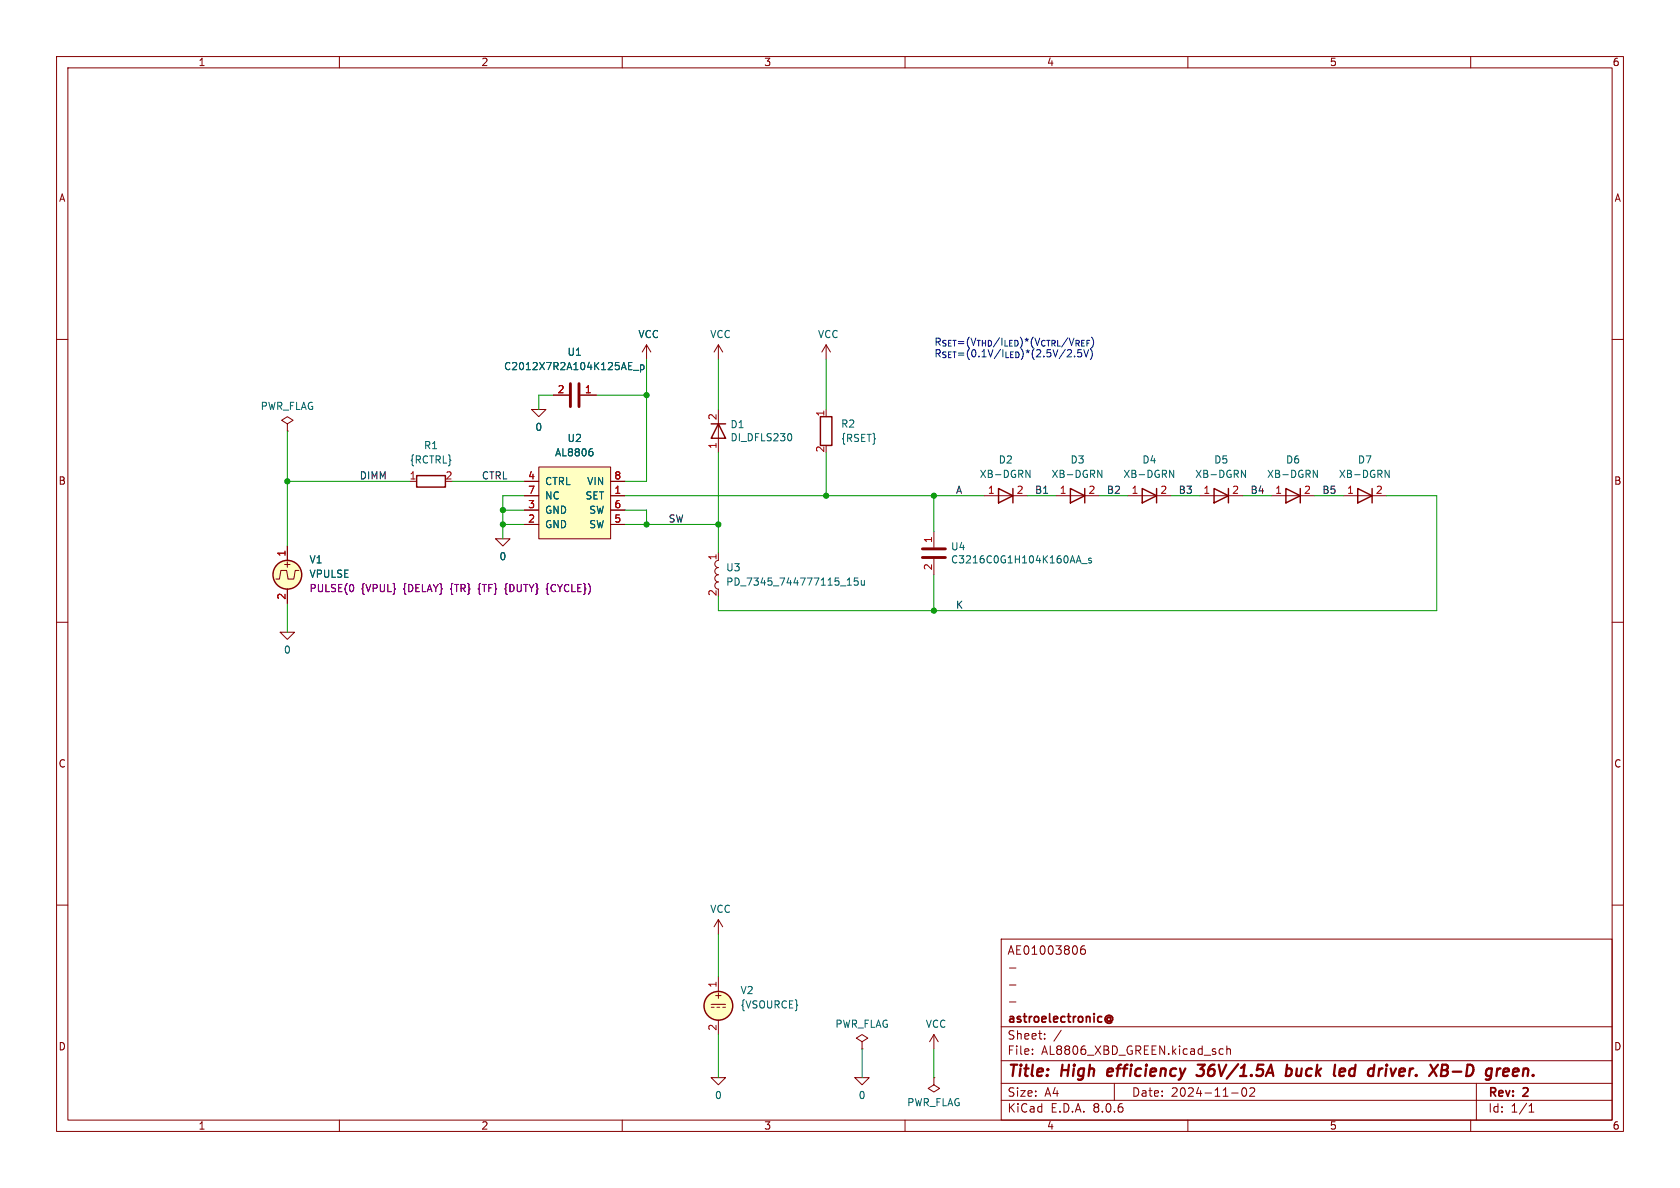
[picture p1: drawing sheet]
(kicad_sch
 (version 20231120)
 (generator "eeschema")
 (generator_version "8.0")
 (paper "A4")
 (title_block
  (title "High efficiency 36V/1.5A buck led driver. XB-D green.")
  (date "2024-11-02")
  (rev "2")
  (company "astroelectronic@")
  (comment 1 "-")
  (comment 2 "-")
  (comment 3 "-")
  (comment 4 "AE01003806"))
 (lib_symbols
  (symbol "AL8806:0"
   (power)
   (pin_names
    (offset 0)) (exclude_from_sim no) (in_bom yes) (on_board yes)
   (property "Reference" "#GND" (at 0 -2.54 0) (effects (font (size 1.27 1.27)) (hide yes)))
   (property "Value" "0" (at 0 -1.778 0) (effects (font (size 1.27 1.27))))
   (property "Footprint" "" (at 0 0 0) (effects (font (size 1.27 1.27)) (hide yes)))
   (property "Datasheet" "~" (at 0 0 0) (effects (font (size 1.27 1.27)) (hide yes)))
   (property "Description" "0V reference potential for simulation" (at 0 0 0) (effects (font (size 1.27 1.27)) (hide yes)))
   (symbol "0_0_1"
    (polyline (pts (xy -1.27 0) (xy 0 -1.27) (xy 1.27 0) (xy -1.27 0)) (stroke (width 0) (type default)) (fill (type none))))
   (symbol "0_1_1"
    (pin power_in line (at 0 0 0) (length 0) hide (name "0" (effects (font (size 1.016 1.016)))) (number "1" (effects (font (size 1.016 1.016)))))))
  (symbol "AL8806:AL8806"
   (pin_names
    (offset 1.016)) (exclude_from_sim no) (in_bom yes) (on_board yes)
   (property "Reference" "U" (at -6.35 -8.89 0) (effects (font (size 1.27 1.27)) (justify left bottom)))
   (property "Value" "AL8806" (at -6.35 -11.43 0) (effects (font (size 1.27 1.27)) (justify left bottom)))
   (property "Footprint" "" (at -6.35 -19.05 0) (effects (font (size 1.27 1.27)) (justify left bottom)))
   (property "Datasheet" "http://www.diodes.com/catalog/Medium_Voltage_DC-DC_LED_Drivers_69/AL8806_8425" (at 0 0 0) (effects (font (size 1.27 1.27)) (hide yes)))
   (property "Description" "High efficiency 36V 1.5A buck led driver" (at 0 0 0) (effects (font (size 1.27 1.27)) (hide yes)))
   (symbol "AL8806_0_1"
    (rectangle (start -6.35 6.35) (end 6.35 -6.35) (stroke (width 0) (type default)) (fill (type background))))
   (symbol "AL8806_1_1"
    (pin passive line (at 8.89 1.27 180) (length 2.54) (name "SET" (effects (font (size 1.27 1.27)))) (number "1" (effects (font (size 1.27 1.27)))))
    (pin passive line (at -8.89 -3.81 0) (length 2.54) (name "GND" (effects (font (size 1.27 1.27)))) (number "2" (effects (font (size 1.27 1.27)))))
    (pin passive line (at -8.89 -1.27 0) (length 2.54) (name "GND" (effects (font (size 1.27 1.27)))) (number "3" (effects (font (size 1.27 1.27)))))
    (pin passive line (at -8.89 3.81 0) (length 2.54) (name "CTRL" (effects (font (size 1.27 1.27)))) (number "4" (effects (font (size 1.27 1.27)))))
    (pin passive line (at 8.89 -3.81 180) (length 2.54) (name "SW" (effects (font (size 1.27 1.27)))) (number "5" (effects (font (size 1.27 1.27)))))
    (pin passive line (at 8.89 -1.27 180) (length 2.54) (name "SW" (effects (font (size 1.27 1.27)))) (number "6" (effects (font (size 1.27 1.27)))))
    (pin passive line (at -8.89 1.27 0) (length 2.54) (name "NC" (effects (font (size 1.27 1.27)))) (number "7" (effects (font (size 1.27 1.27)))))
    (pin passive line (at 8.89 3.81 180) (length 2.54) (name "VIN" (effects (font (size 1.27 1.27)))) (number "8" (effects (font (size 1.27 1.27)))))))
  (symbol "AL8806:C"
   (pin_names
    (offset 0.254) hide) (exclude_from_sim no) (in_bom yes) (on_board yes)
   (property "Reference" "C" (at 0.635 2.54 0) (effects (font (size 1.27 1.27)) (justify left)))
   (property "Value" "C" (at 0.635 -2.54 0) (effects (font (size 1.27 1.27)) (justify left)))
   (property "Footprint" "" (at 0.9652 -3.81 0) (effects (font (size 1.27 1.27)) (hide yes)))
   (property "Datasheet" "~" (at 0 0 0) (effects (font (size 1.27 1.27)) (hide yes)))
   (property "Description" "Unpolarized capacitor" (at 0 0 0) (effects (font (size 1.27 1.27)) (hide yes)))
   (symbol "C_0_1"
    (polyline (pts (xy -2.032 -0.762) (xy 2.032 -0.762)) (stroke (width 0.508) (type default)) (fill (type none)))
    (polyline (pts (xy -2.032 0.762) (xy 2.032 0.762)) (stroke (width 0.508) (type default)) (fill (type none))))
   (symbol "C_1_1"
    (pin passive line (at 0 3.81 270) (length 2.794) (name "~" (effects (font (size 1.27 1.27)))) (number "1" (effects (font (size 1.27 1.27)))))
    (pin passive line (at 0 -3.81 90) (length 2.794) (name "~" (effects (font (size 1.27 1.27)))) (number "2" (effects (font (size 1.27 1.27)))))))
  (symbol "AL8806:DIODE"
   (pin_names
    (offset 1.016) hide) (exclude_from_sim no) (in_bom yes) (on_board yes)
   (property "Reference" "D" (at 0 2.54 0) (effects (font (size 1.27 1.27))))
   (property "Value" "${SIM.PARAMS}" (at 0 -2.54 0) (effects (font (size 1.27 1.27))))
   (property "Footprint" "" (at 0 0 0) (effects (font (size 1.27 1.27)) (hide yes)))
   (property "Datasheet" "~" (at 0 0 0) (effects (font (size 1.27 1.27)) (hide yes)))
   (property "Description" "Diode, anode on pin 1, for simulation only!" (at 0 0 0) (effects (font (size 1.27 1.27)) (hide yes)))
   (property "Sim.Pins" "1=1 2=2" (at 0 0 0) (effects (font (size 1.27 1.27)) (hide yes)))
   (property "Sim.Device" "SPICE" (at 0 0 0) (effects (font (size 1.27 1.27)) (justify left) (hide yes)))
   (property "Sim.Params" "type=\"D\" model=\"DIODE\" lib=\"\"" (at 0 0 0) (effects (font (size 1.27 1.27)) (hide yes)))
   (property "Spice_Netlist_Enabled" "Y" (at 0 0 0) (effects (font (size 1.27 1.27)) (justify left) (hide yes)))
   (symbol "DIODE_0_1"
    (polyline (pts (xy 1.27 0) (xy -1.27 0)) (stroke (width 0) (type default)) (fill (type none)))
    (polyline (pts (xy 1.27 1.27) (xy 1.27 -1.27)) (stroke (width 0.254) (type default)) (fill (type none)))
    (polyline (pts (xy -1.27 -1.27) (xy -1.27 1.27) (xy 1.27 0) (xy -1.27 -1.27)) (stroke (width 0.254) (type default)) (fill (type none))))
   (symbol "DIODE_1_1"
    (pin passive line (at -3.81 0 0) (length 2.54) (name "A" (effects (font (size 1.27 1.27)))) (number "1" (effects (font (size 1.27 1.27)))))
    (pin passive line (at 3.81 0 180) (length 2.54) (name "K" (effects (font (size 1.27 1.27)))) (number "2" (effects (font (size 1.27 1.27)))))))
  (symbol "AL8806:PWR_FLAG"
   (power)
   (pin_numbers hide)
   (pin_names
    (offset 0) hide) (exclude_from_sim no) (in_bom yes) (on_board yes)
   (property "Reference" "#FLG" (at 0 1.905 0) (effects (font (size 1.27 1.27)) (hide yes)))
   (property "Value" "PWR_FLAG" (at 0 3.81 0) (effects (font (size 1.27 1.27))))
   (property "Footprint" "" (at 0 0 0) (effects (font (size 1.27 1.27)) (hide yes)))
   (property "Datasheet" "~" (at 0 0 0) (effects (font (size 1.27 1.27)) (hide yes)))
   (property "Description" "Special symbol for telling ERC where power comes from" (at 0 0 0) (effects (font (size 1.27 1.27)) (hide yes)))
   (symbol "PWR_FLAG_0_0"
    (pin power_out line (at 0 0 90) (length 0) (name "pwr" (effects (font (size 1.27 1.27)))) (number "1" (effects (font (size 1.27 1.27))))))
   (symbol "PWR_FLAG_0_1"
    (polyline (pts (xy 0 0) (xy 0 1.27) (xy -1.016 1.905) (xy 0 2.54) (xy 1.016 1.905) (xy 0 1.27)) (stroke (width 0) (type default)) (fill (type none)))))
  (symbol "AL8806:VCC"
   (power)
   (pin_names
    (offset 0)) (exclude_from_sim no) (in_bom yes) (on_board yes)
   (property "Reference" "#PWR" (at 0 -3.81 0) (effects (font (size 1.27 1.27)) (hide yes)))
   (property "Value" "VCC" (at 0 3.81 0) (effects (font (size 1.27 1.27))))
   (property "Footprint" "" (at 0 0 0) (effects (font (size 1.27 1.27)) (hide yes)))
   (property "Datasheet" "" (at 0 0 0) (effects (font (size 1.27 1.27)) (hide yes)))
   (property "Description" "Power symbol creates a global label with name \"VCC\"" (at 0 0 0) (effects (font (size 1.27 1.27)) (hide yes)))
   (symbol "VCC_0_1"
    (polyline (pts (xy -0.762 1.27) (xy 0 2.54)) (stroke (width 0) (type default)) (fill (type none)))
    (polyline (pts (xy 0 0) (xy 0 2.54)) (stroke (width 0) (type default)) (fill (type none)))
    (polyline (pts (xy 0 2.54) (xy 0.762 1.27)) (stroke (width 0) (type default)) (fill (type none))))
   (symbol "VCC_1_1"
    (pin power_in line (at 0 0 90) (length 0) hide (name "VCC" (effects (font (size 1.27 1.27)))) (number "1" (effects (font (size 1.27 1.27)))))))
  (symbol "AL8806:VDC"
   (pin_names
    (offset 0.0254) hide) (exclude_from_sim no) (in_bom yes) (on_board yes)
   (property "Reference" "V" (at 2.54 2.54 0) (effects (font (size 1.27 1.27)) (justify left)))
   (property "Value" "1" (at 2.54 0 0) (effects (font (size 1.27 1.27)) (justify left)))
   (property "Footprint" "" (at 0 0 0) (effects (font (size 1.27 1.27)) (hide yes)))
   (property "Datasheet" "~" (at 0 0 0) (effects (font (size 1.27 1.27)) (hide yes)))
   (property "Description" "Voltage source, DC" (at 0 0 0) (effects (font (size 1.27 1.27)) (hide yes)))
   (property "Sim.Pins" "1=+ 2=-" (at 0 0 0) (effects (font (size 1.27 1.27)) (hide yes)))
   (property "Sim.Type" "DC" (at 0 0 0) (effects (font (size 1.27 1.27)) (hide yes)))
   (property "Sim.Device" "V" (at 0 0 0) (effects (font (size 1.27 1.27)) (justify left) (hide yes)))
   (property "Spice_Netlist_Enabled" "Y" (at 0 0 0) (effects (font (size 1.27 1.27)) (justify left) (hide yes)))
   (symbol "VDC_0_0"
    (polyline (pts (xy -1.27 0.254) (xy 1.27 0.254)) (stroke (width 0) (type default)) (fill (type none)))
    (polyline (pts (xy -0.762 -0.254) (xy -1.27 -0.254)) (stroke (width 0) (type default)) (fill (type none)))
    (polyline (pts (xy 0.254 -0.254) (xy -0.254 -0.254)) (stroke (width 0) (type default)) (fill (type none)))
    (polyline (pts (xy 1.27 -0.254) (xy 0.762 -0.254)) (stroke (width 0) (type default)) (fill (type none)))
    (text "+" (at 0 1.905 0) (effects (font (size 1.27 1.27)))))
   (symbol "VDC_0_1"
    (circle (center 0 0) (radius 2.54) (stroke (width 0.254) (type default)) (fill (type background))))
   (symbol "VDC_1_1"
    (pin passive line (at 0 5.08 270) (length 2.54) (name "~" (effects (font (size 1.27 1.27)))) (number "1" (effects (font (size 1.27 1.27)))))
    (pin passive line (at 0 -5.08 90) (length 2.54) (name "~" (effects (font (size 1.27 1.27)))) (number "2" (effects (font (size 1.27 1.27)))))))
  (symbol "AL8806:VPULSE"
   (pin_names
    (offset 0.0254) hide) (exclude_from_sim no) (in_bom yes) (on_board yes)
   (property "Reference" "V" (at 2.54 2.54 0) (effects (font (size 1.27 1.27)) (justify left)))
   (property "Value" "VPULSE" (at 2.54 0 0) (effects (font (size 1.27 1.27)) (justify left)))
   (property "Footprint" "" (at 0 0 0) (effects (font (size 1.27 1.27)) (hide yes)))
   (property "Datasheet" "~" (at 0 0 0) (effects (font (size 1.27 1.27)) (hide yes)))
   (property "Description" "Voltage source, pulse" (at 0 0 0) (effects (font (size 1.27 1.27)) (hide yes)))
   (property "Sim.Pins" "1=+ 2=-" (at 0 0 0) (effects (font (size 1.27 1.27)) (hide yes)))
   (property "Sim.Type" "PULSE" (at 0 0 0) (effects (font (size 1.27 1.27)) (hide yes)))
   (property "Sim.Device" "V" (at 0 0 0) (effects (font (size 1.27 1.27)) (justify left) (hide yes)))
   (property "Sim.Params" "y1=0 y2=1 td=2n tr=2n tf=2n tw=50n per=100n" (at 2.54 -2.54 0) (effects (font (size 1.27 1.27)) (justify left)))
   (property "Spice_Netlist_Enabled" "Y" (at 0 0 0) (effects (font (size 1.27 1.27)) (justify left) (hide yes)))
   (symbol "VPULSE_0_0"
    (polyline (pts (xy -2.032 -0.762) (xy -1.397 -0.762) (xy -1.143 0.762) (xy -0.127 0.762) (xy 0.127 -0.762) (xy 1.143 -0.762) (xy 1.397 0.762) (xy 2.032 0.762)) (stroke (width 0) (type default)) (fill (type none)))
    (text "+" (at 0 1.905 0) (effects (font (size 1.27 1.27)))))
   (symbol "VPULSE_0_1"
    (circle (center 0 0) (radius 2.54) (stroke (width 0.254) (type default)) (fill (type background))))
   (symbol "VPULSE_1_1"
    (pin passive line (at 0 5.08 270) (length 2.54) (name "~" (effects (font (size 1.27 1.27)))) (number "1" (effects (font (size 1.27 1.27)))))
    (pin passive line (at 0 -5.08 90) (length 2.54) (name "~" (effects (font (size 1.27 1.27)))) (number "2" (effects (font (size 1.27 1.27)))))))
  (symbol "C_1"
   (pin_names
    (offset 0.254) hide) (exclude_from_sim no) (in_bom yes) (on_board yes)
   (property "Reference" "C" (at 0.635 2.54 0) (effects (font (size 1.27 1.27)) (justify left)))
   (property "Value" "C_1" (at 0.635 -2.54 0) (effects (font (size 1.27 1.27)) (justify left)))
   (property "Footprint" "" (at 0.9652 -3.81 0) (effects (font (size 1.27 1.27)) (hide yes)))
   (property "Datasheet" "~" (at 0 0 0) (effects (font (size 1.27 1.27)) (hide yes)))
   (property "Description" "Unpolarized capacitor" (at 0 0 0) (effects (font (size 1.27 1.27)) (hide yes)))
   (symbol "C_1_0_1"
    (polyline (pts (xy -2.032 -0.762) (xy 2.032 -0.762)) (stroke (width 0.508) (type default)) (fill (type none)))
    (polyline (pts (xy -2.032 0.762) (xy 2.032 0.762)) (stroke (width 0.508) (type default)) (fill (type none))))
   (symbol "C_1_1_1"
    (pin passive line (at 0 3.81 270) (length 2.794) (name "~" (effects (font (size 1.27 1.27)))) (number "1" (effects (font (size 1.27 1.27)))))
    (pin passive line (at 0 -3.81 90) (length 2.794) (name "~" (effects (font (size 1.27 1.27)))) (number "2" (effects (font (size 1.27 1.27)))))))
  (symbol "DIODE_2_2"
   (pin_names
    (offset 1.016) hide) (exclude_from_sim no) (in_bom yes) (on_board yes)
   (property "Reference" "D" (at 0 2.54 0) (effects (font (size 1.27 1.27))))
   (property "Value" "${SIM.PARAMS}" (at 0 -2.54 0) (effects (font (size 1.27 1.27))))
   (property "Footprint" "" (at 0 0 0) (effects (font (size 1.27 1.27)) (hide yes)))
   (property "Datasheet" "~" (at 0 0 0) (effects (font (size 1.27 1.27)) (hide yes)))
   (property "Description" "Diode, anode on pin 1, for simulation only!" (at 0 0 0) (effects (font (size 1.27 1.27)) (hide yes)))
   (property "Sim.Pins" "1=1 2=2" (at 0 0 0) (effects (font (size 1.27 1.27)) (hide yes)))
   (property "Sim.Device" "SPICE" (at 0 0 0) (effects (font (size 1.27 1.27)) (justify left) (hide yes)))
   (property "Sim.Params" "type=\"D\" model=\"DIODE_2\" lib=\"\"" (at 0 0 0) (effects (font (size 1.27 1.27)) (hide yes)))
   (property "Spice_Netlist_Enabled" "Y" (at 0 0 0) (effects (font (size 1.27 1.27)) (justify left) (hide yes)))
   (symbol "DIODE_2_2_0_1"
    (polyline (pts (xy 1.27 0) (xy -1.27 0)) (stroke (width 0) (type default)) (fill (type none)))
    (polyline (pts (xy 1.27 1.27) (xy 1.27 -1.27)) (stroke (width 0.254) (type default)) (fill (type none)))
    (polyline (pts (xy -1.27 -1.27) (xy -1.27 1.27) (xy 1.27 0) (xy -1.27 -1.27)) (stroke (width 0.254) (type default)) (fill (type none))))
   (symbol "DIODE_2_2_1_1"
    (pin passive line (at -3.81 0 0) (length 2.54) (name "A" (effects (font (size 1.27 1.27)))) (number "1" (effects (font (size 1.27 1.27)))))
    (pin passive line (at 3.81 0 180) (length 2.54) (name "K" (effects (font (size 1.27 1.27)))) (number "2" (effects (font (size 1.27 1.27)))))))
  (symbol "L_1"
   (pin_names
    (offset 1.016) hide) (exclude_from_sim no) (in_bom yes) (on_board yes)
   (property "Reference" "L" (at -1.27 0 90) (effects (font (size 1.27 1.27))))
   (property "Value" "L_1" (at 1.905 0 90) (effects (font (size 1.27 1.27))))
   (property "Footprint" "" (at 0 0 0) (effects (font (size 1.27 1.27)) (hide yes)))
   (property "Datasheet" "~" (at 0 0 0) (effects (font (size 1.27 1.27)) (hide yes)))
   (property "Description" "Inductor" (at 0 0 0) (effects (font (size 1.27 1.27)) (hide yes)))
   (symbol "L_1_0_1"
    (arc (start 0 -2.54) (mid 0.6323 -1.905) (end 0 -1.27) (stroke (width 0) (type default)) (fill (type none)))
    (arc (start 0 -1.27) (mid 0.6323 -0.635) (end 0 0) (stroke (width 0) (type default)) (fill (type none)))
    (arc (start 0 0) (mid 0.6323 0.635) (end 0 1.27) (stroke (width 0) (type default)) (fill (type none)))
    (arc (start 0 1.27) (mid 0.6323 1.905) (end 0 2.54) (stroke (width 0) (type default)) (fill (type none))))
   (symbol "L_1_1_1"
    (pin passive line (at 0 3.81 270) (length 1.27) (name "1" (effects (font (size 1.27 1.27)))) (number "1" (effects (font (size 1.27 1.27)))))
    (pin passive line (at 0 -3.81 90) (length 1.27) (name "2" (effects (font (size 1.27 1.27)))) (number "2" (effects (font (size 1.27 1.27)))))))
  (symbol "R_1"
   (pin_names
    (offset 0) hide) (exclude_from_sim no) (in_bom yes) (on_board yes)
   (property "Reference" "R" (at 2.032 0 90) (effects (font (size 1.27 1.27))))
   (property "Value" "R_1" (at 0 0 90) (effects (font (size 1.27 1.27))))
   (property "Footprint" "" (at -1.778 0 90) (effects (font (size 1.27 1.27)) (hide yes)))
   (property "Datasheet" "~" (at 0 0 0) (effects (font (size 1.27 1.27)) (hide yes)))
   (property "Description" "Resistor" (at 0 0 0) (effects (font (size 1.27 1.27)) (hide yes)))
   (symbol "R_1_0_1"
    (rectangle (start -1.016 -2.54) (end 1.016 2.54) (stroke (width 0.254) (type default)) (fill (type none))))
   (symbol "R_1_1_1"
    (pin passive line (at 0 3.81 270) (length 1.27) (name "~" (effects (font (size 1.27 1.27)))) (number "1" (effects (font (size 1.27 1.27)))))
    (pin passive line (at 0 -3.81 90) (length 1.27) (name "~" (effects (font (size 1.27 1.27)))) (number "2" (effects (font (size 1.27 1.27)))))))
  (symbol "R_2"
   (pin_names
    (offset 0) hide) (exclude_from_sim no) (in_bom yes) (on_board yes)
   (property "Reference" "R" (at 2.032 0 90) (effects (font (size 1.27 1.27))))
   (property "Value" "R_2" (at 0 0 90) (effects (font (size 1.27 1.27))))
   (property "Footprint" "" (at -1.778 0 90) (effects (font (size 1.27 1.27)) (hide yes)))
   (property "Datasheet" "~" (at 0 0 0) (effects (font (size 1.27 1.27)) (hide yes)))
   (property "Description" "Resistor" (at 0 0 0) (effects (font (size 1.27 1.27)) (hide yes)))
   (symbol "R_2_0_1"
    (rectangle (start -1.016 -2.54) (end 1.016 2.54) (stroke (width 0.254) (type default)) (fill (type none))))
   (symbol "R_2_1_1"
    (pin passive line (at 0 3.81 270) (length 1.27) (name "~" (effects (font (size 1.27 1.27)))) (number "1" (effects (font (size 1.27 1.27)))))
    (pin passive line (at 0 -3.81 90) (length 1.27) (name "~" (effects (font (size 1.27 1.27)))) (number "2" (effects (font (size 1.27 1.27))))))))
 (junction
  (at 114.3 92.71)
  (diameter 0)
  (color 0 0 0 0))
 (junction
  (at 165.1 87.63)
  (diameter 0)
  (color 0 0 0 0))
 (junction
  (at 88.9 90.17)
  (diameter 0)
  (color 0 0 0 0))
 (junction
  (at 88.9 92.71)
  (diameter 0)
  (color 0 0 0 0))
 (junction
  (at 114.3 69.85)
  (diameter 0)
  (color 0 0 0 0))
 (junction
  (at 50.8 85.09)
  (diameter 0)
  (color 0 0 0 0))
 (junction
  (at 165.1 107.95)
  (diameter 0)
  (color 0 0 0 0))
 (junction
  (at 127 92.71)
  (diameter 0)
  (color 0 0 0 0))
 (junction
  (at 146.05 87.63)
  (diameter 0)
  (color 0 0 0 0))
 (wire
  (pts (xy 92.71 90.17) (xy 88.9 90.17))
  (stroke (width 0) (type default)))
 (wire
  (pts (xy 127 182.88) (xy 127 190.5))
  (stroke (width 0) (type default)))
 (wire
  (pts (xy 114.3 63.5) (xy 114.3 69.85))
  (stroke (width 0) (type default)))
 (wire
  (pts (xy 232.41 87.63) (xy 237.49 87.63))
  (stroke (width 0) (type default)))
 (wire
  (pts (xy 92.71 87.63) (xy 88.9 87.63))
  (stroke (width 0) (type default)))
 (wire
  (pts (xy 110.49 90.17) (xy 114.3 90.17))
  (stroke (width 0) (type default)))
 (wire
  (pts (xy 146.05 87.63) (xy 165.1 87.63))
  (stroke (width 0) (type default)))
 (wire
  (pts (xy 80.01 85.09) (xy 92.71 85.09))
  (stroke (width 0) (type default)))
 (wire
  (pts (xy 88.9 92.71) (xy 88.9 95.25))
  (stroke (width 0) (type default)))
 (wire
  (pts (xy 127 107.95) (xy 165.1 107.95))
  (stroke (width 0) (type default)))
 (wire
  (pts (xy 194.31 87.63) (xy 199.39 87.63))
  (stroke (width 0) (type default)))
 (wire
  (pts (xy 114.3 85.09) (xy 114.3 69.85))
  (stroke (width 0) (type default)))
 (wire
  (pts (xy 114.3 69.85) (xy 105.41 69.85))
  (stroke (width 0) (type default)))
 (wire
  (pts (xy 114.3 92.71) (xy 127 92.71))
  (stroke (width 0) (type default)))
 (wire
  (pts (xy 152.4 190.5) (xy 152.4 185.42))
  (stroke (width 0) (type default)))
 (wire
  (pts (xy 50.8 85.09) (xy 72.39 85.09))
  (stroke (width 0) (type default)))
 (wire
  (pts (xy 88.9 92.71) (xy 92.71 92.71))
  (stroke (width 0) (type default)))
 (wire
  (pts (xy 127 165.1) (xy 127 172.72))
  (stroke (width 0) (type default)))
 (wire
  (pts (xy 219.71 87.63) (xy 224.79 87.63))
  (stroke (width 0) (type default)))
 (wire
  (pts (xy 127 80.01) (xy 127 92.71))
  (stroke (width 0) (type default)))
 (wire
  (pts (xy 95.25 69.85) (xy 97.79 69.85))
  (stroke (width 0) (type default)))
 (wire
  (pts (xy 114.3 90.17) (xy 114.3 92.71))
  (stroke (width 0) (type default)))
 (wire
  (pts (xy 254 87.63) (xy 245.11 87.63))
  (stroke (width 0) (type default)))
 (wire
  (pts (xy 127 105.41) (xy 127 107.95))
  (stroke (width 0) (type default)))
 (wire
  (pts (xy 165.1 107.95) (xy 254 107.95))
  (stroke (width 0) (type default)))
 (wire
  (pts (xy 254 107.95) (xy 254 87.63))
  (stroke (width 0) (type default)))
 (wire
  (pts (xy 50.8 85.09) (xy 50.8 96.52))
  (stroke (width 0) (type default)))
 (wire
  (pts (xy 110.49 85.09) (xy 114.3 85.09))
  (stroke (width 0) (type default)))
 (wire
  (pts (xy 165.1 107.95) (xy 165.1 101.6))
  (stroke (width 0) (type default)))
 (wire
  (pts (xy 165.1 190.5) (xy 165.1 185.42))
  (stroke (width 0) (type default)))
 (wire
  (pts (xy 181.61 87.63) (xy 186.69 87.63))
  (stroke (width 0) (type default)))
 (wire
  (pts (xy 88.9 90.17) (xy 88.9 92.71))
  (stroke (width 0) (type default)))
 (wire
  (pts (xy 127 72.39) (xy 127 63.5))
  (stroke (width 0) (type default)))
 (wire
  (pts (xy 50.8 76.2) (xy 50.8 85.09))
  (stroke (width 0) (type default)))
 (wire
  (pts (xy 127 92.71) (xy 127 97.79))
  (stroke (width 0) (type default)))
 (wire
  (pts (xy 207.01 87.63) (xy 212.09 87.63))
  (stroke (width 0) (type default)))
 (wire
  (pts (xy 165.1 93.98) (xy 165.1 87.63))
  (stroke (width 0) (type default)))
 (wire
  (pts (xy 88.9 87.63) (xy 88.9 90.17))
  (stroke (width 0) (type default)))
 (wire
  (pts (xy 146.05 63.5) (xy 146.05 72.39))
  (stroke (width 0) (type default)))
 (wire
  (pts (xy 95.25 69.85) (xy 95.25 72.39))
  (stroke (width 0) (type default)))
 (wire
  (pts (xy 146.05 80.01) (xy 146.05 87.63))
  (stroke (width 0) (type default)))
 (wire
  (pts (xy 50.8 106.68) (xy 50.8 111.76))
  (stroke (width 0) (type default)))
 (wire
  (pts (xy 110.49 92.71) (xy 114.3 92.71))
  (stroke (width 0) (type default)))
 (wire
  (pts (xy 165.1 87.63) (xy 173.99 87.63))
  (stroke (width 0) (type default)))
 (wire
  (pts (xy 110.49 87.63) (xy 146.05 87.63))
  (stroke (width 0) (type default)))
 (text "R_{SET}=(V_{THD}/I_{LED})*(V_{CTRL}/V_{REF})\nR_{SET}=(0.1V/I_{LED})*(2.5V/2.5V)"
  (exclude_from_sim no)
  (at 165.1 63.5 0)
  (effects (font (size 1.27 1.27)) (justify left bottom)))
 (label "CTRL"
  (at 85.09 85.09 0)
  (fields_autoplaced yes)
  (effects (font (size 1.27 1.27)) (justify left bottom)))
 (label "B2"
  (at 195.58 87.63 0)
  (fields_autoplaced yes)
  (effects (font (size 1.27 1.27)) (justify left bottom)))
 (label "K"
  (at 168.91 107.95 0)
  (fields_autoplaced yes)
  (effects (font (size 1.27 1.27)) (justify left bottom)))
 (label "A"
  (at 168.91 87.63 0)
  (fields_autoplaced yes)
  (effects (font (size 1.27 1.27)) (justify left bottom)))
 (label "B4"
  (at 220.98 87.63 0)
  (fields_autoplaced yes)
  (effects (font (size 1.27 1.27)) (justify left bottom)))
 (label "B5"
  (at 233.68 87.63 0)
  (fields_autoplaced yes)
  (effects (font (size 1.27 1.27)) (justify left bottom)))
 (label "DIMM"
  (at 63.5 85.09 0)
  (fields_autoplaced yes)
  (effects (font (size 1.27 1.27)) (justify left bottom)))
 (label "B1"
  (at 182.88 87.63 0)
  (fields_autoplaced yes)
  (effects (font (size 1.27 1.27)) (justify left bottom)))
 (label "B3"
  (at 208.28 87.63 0)
  (fields_autoplaced yes)
  (effects (font (size 1.27 1.27)) (justify left bottom)))
 (label "SW"
  (at 118.11 92.71 0)
  (fields_autoplaced yes)
  (effects (font (size 1.27 1.27)) (justify left bottom)))
 (symbol
  (lib_id "AL8806:0")
  (at 88.9 95.25 0)
  (unit 1)
  (exclude_from_sim no)
  (in_bom yes)
  (on_board yes)
  (dnp no)
  (property "Reference" "#GND0107" (at 88.9 97.79 0) (effects (font (size 1.27 1.27)) (hide yes)))
  (property "Value" "0" (at 88.9 98.3742 0) (effects (font (size 1.27 1.27))))
  (property "Footprint" "" (at 88.9 95.25 0) (effects (font (size 1.27 1.27)) (hide yes)))
  (property "Datasheet" "~" (at 88.9 95.25 0) (effects (font (size 1.27 1.27)) (hide yes)))
  (property "Description" "" (at 88.9 95.25 0) (effects (font (size 1.27 1.27)) (hide yes)))
  (pin "1"))
 (symbol
  (lib_id "AL8806:0")
  (at 50.8 111.76 0)
  (unit 1)
  (exclude_from_sim no)
  (in_bom yes)
  (on_board yes)
  (dnp no)
  (property "Reference" "#GND0101" (at 50.8 114.3 0) (effects (font (size 1.27 1.27)) (hide yes)))
  (property "Value" "0" (at 50.8 114.8842 0) (effects (font (size 1.27 1.27))))
  (property "Footprint" "" (at 50.8 111.76 0) (effects (font (size 1.27 1.27)) (hide yes)))
  (property "Datasheet" "~" (at 50.8 111.76 0) (effects (font (size 1.27 1.27)) (hide yes)))
  (property "Description" "" (at 50.8 111.76 0) (effects (font (size 1.27 1.27)) (hide yes)))
  (pin "1"))
 (symbol
  (lib_id "AL8806:PWR_FLAG")
  (at 50.8 76.2 0)
  (unit 1)
  (exclude_from_sim no)
  (in_bom yes)
  (on_board yes)
  (dnp no)
  (property "Reference" "#FLG0101" (at 50.8 74.295 0) (effects (font (size 1.27 1.27)) (hide yes)))
  (property "Value" "PWR_FLAG" (at 50.8 71.8058 0) (effects (font (size 1.27 1.27))))
  (property "Footprint" "" (at 50.8 76.2 0) (effects (font (size 1.27 1.27)) (hide yes)))
  (property "Datasheet" "~" (at 50.8 76.2 0) (effects (font (size 1.27 1.27)) (hide yes)))
  (property "Description" "" (at 50.8 76.2 0) (effects (font (size 1.27 1.27)) (hide yes)))
  (pin "1"))
 (symbol
  (lib_id "AL8806:0")
  (at 127 190.5 0)
  (unit 1)
  (exclude_from_sim no)
  (in_bom yes)
  (on_board yes)
  (dnp no)
  (property "Reference" "#GND0103" (at 127 193.04 0) (effects (font (size 1.27 1.27)) (hide yes)))
  (property "Value" "0" (at 127 193.6242 0) (effects (font (size 1.27 1.27))))
  (property "Footprint" "" (at 127 190.5 0) (effects (font (size 1.27 1.27)) (hide yes)))
  (property "Datasheet" "~" (at 127 190.5 0) (effects (font (size 1.27 1.27)) (hide yes)))
  (property "Description" "" (at 127 190.5 0) (effects (font (size 1.27 1.27)) (hide yes)))
  (pin "1"))
 (symbol
  (lib_id "AL8806:VCC")
  (at 127 165.1 0)
  (unit 1)
  (exclude_from_sim no)
  (in_bom yes)
  (on_board yes)
  (dnp no)
  (property "Reference" "#PWR0102" (at 127 168.91 0) (effects (font (size 1.27 1.27)) (hide yes)))
  (property "Value" "VCC" (at 127.381 160.7058 0) (effects (font (size 1.27 1.27))))
  (property "Footprint" "" (at 127 165.1 0) (effects (font (size 1.27 1.27)) (hide yes)))
  (property "Datasheet" "" (at 127 165.1 0) (effects (font (size 1.27 1.27)) (hide yes)))
  (property "Description" "" (at 127 165.1 0) (effects (font (size 1.27 1.27)) (hide yes)))
  (pin "1"))
 (symbol
  (lib_id "AL8806:0")
  (at 152.4 190.5 0)
  (unit 1)
  (exclude_from_sim no)
  (in_bom yes)
  (on_board yes)
  (dnp no)
  (property "Reference" "#GND0111" (at 152.4 193.04 0) (effects (font (size 1.27 1.27)) (hide yes)))
  (property "Value" "0" (at 152.4 193.6242 0) (effects (font (size 1.27 1.27))))
  (property "Footprint" "" (at 152.4 190.5 0) (effects (font (size 1.27 1.27)) (hide yes)))
  (property "Datasheet" "~" (at 152.4 190.5 0) (effects (font (size 1.27 1.27)) (hide yes)))
  (property "Description" "" (at 152.4 190.5 0) (effects (font (size 1.27 1.27)) (hide yes)))
  (pin "1"))
 (symbol
  (lib_id "AL8806:PWR_FLAG")
  (at 152.4 185.42 0)
  (unit 1)
  (exclude_from_sim no)
  (in_bom yes)
  (on_board yes)
  (dnp no)
  (property "Reference" "#FLG0102" (at 152.4 183.515 0) (effects (font (size 1.27 1.27)) (hide yes)))
  (property "Value" "PWR_FLAG" (at 152.4 181.0258 0) (effects (font (size 1.27 1.27))))
  (property "Footprint" "" (at 152.4 185.42 0) (effects (font (size 1.27 1.27)) (hide yes)))
  (property "Datasheet" "~" (at 152.4 185.42 0) (effects (font (size 1.27 1.27)) (hide yes)))
  (property "Description" "" (at 152.4 185.42 0) (effects (font (size 1.27 1.27)) (hide yes)))
  (pin "1"))
 (symbol
  (lib_id "AL8806:VCC")
  (at 165.1 185.42 0)
  (unit 1)
  (exclude_from_sim no)
  (in_bom yes)
  (on_board yes)
  (dnp no)
  (property "Reference" "#PWR0106" (at 165.1 189.23 0) (effects (font (size 1.27 1.27)) (hide yes)))
  (property "Value" "VCC" (at 165.481 181.0258 0) (effects (font (size 1.27 1.27))))
  (property "Footprint" "" (at 165.1 185.42 0) (effects (font (size 1.27 1.27)) (hide yes)))
  (property "Datasheet" "" (at 165.1 185.42 0) (effects (font (size 1.27 1.27)) (hide yes)))
  (property "Description" "" (at 165.1 185.42 0) (effects (font (size 1.27 1.27)) (hide yes)))
  (pin "1"))
 (symbol
  (lib_id "AL8806:PWR_FLAG")
  (at 165.1 190.5 180)
  (unit 1)
  (exclude_from_sim no)
  (in_bom yes)
  (on_board yes)
  (dnp no)
  (property "Reference" "#FLG0103" (at 165.1 192.405 0) (effects (font (size 1.27 1.27)) (hide yes)))
  (property "Value" "PWR_FLAG" (at 165.1 194.8942 0) (effects (font (size 1.27 1.27))))
  (property "Footprint" "" (at 165.1 190.5 0) (effects (font (size 1.27 1.27)) (hide yes)))
  (property "Datasheet" "~" (at 165.1 190.5 0) (effects (font (size 1.27 1.27)) (hide yes)))
  (property "Description" "" (at 165.1 190.5 0) (effects (font (size 1.27 1.27)) (hide yes)))
  (pin "1"))
 (symbol
  (lib_name "C_1")
  (lib_id "AL8806:C_1")
  (at 101.6 69.85 270)
  (unit 1)
  (exclude_from_sim no)
  (in_bom yes)
  (on_board yes)
  (dnp no)
  (fields_autoplaced yes)
  (property "Reference" "U1" (at 101.6 62.23 90) (effects (font (size 1.27 1.27))))
  (property "Value" "C2012X7R2A104K125AE_p" (at 101.6 64.77 90) (effects (font (size 1.27 1.27))))
  (property "Footprint" "" (at 97.79 70.8152 0) (effects (font (size 1.27 1.27)) (hide yes)))
  (property "Datasheet" "~" (at 101.6 69.85 0) (effects (font (size 1.27 1.27)) (hide yes)))
  (property "Description" "" (at 101.6 69.85 0) (effects (font (size 1.27 1.27)) (hide yes)))
  (property "Sim.Device" "SUBCKT" (at 101.6 69.85 0) (effects (font (size 1.27 1.27)) (hide yes)))
  (property "Sim.Pins" "1=n1 2=n2" (at 0 0 0) (effects (font (size 1.27 1.27)) (hide yes)))
  (property "Sim.Library" "C:\\AE\\AL8806\\_models\\C2012X7R2A104K125AE_p.mod" (at 101.6 69.85 0) (effects (font (size 1.27 1.27)) (hide yes)))
  (property "Sim.Name" "C2012X7R2A104K125AE_p" (at 101.6 69.85 0) (effects (font (size 1.27 1.27)) (hide yes)))
  (pin "1")
  (pin "2"))
 (symbol
  (lib_id "AL8806:0")
  (at 95.25 72.39 0)
  (unit 1)
  (exclude_from_sim no)
  (in_bom yes)
  (on_board yes)
  (dnp no)
  (property "Reference" "#GND0108" (at 95.25 74.93 0) (effects (font (size 1.27 1.27)) (hide yes)))
  (property "Value" "0" (at 95.25 75.5142 0) (effects (font (size 1.27 1.27))))
  (property "Footprint" "" (at 95.25 72.39 0) (effects (font (size 1.27 1.27)) (hide yes)))
  (property "Datasheet" "~" (at 95.25 72.39 0) (effects (font (size 1.27 1.27)) (hide yes)))
  (property "Description" "" (at 95.25 72.39 0) (effects (font (size 1.27 1.27)) (hide yes)))
  (pin "1"))
 (symbol
  (lib_id "AL8806:VCC")
  (at 114.3 63.5 0)
  (unit 1)
  (exclude_from_sim no)
  (in_bom yes)
  (on_board yes)
  (dnp no)
  (property "Reference" "#PWR0103" (at 114.3 67.31 0) (effects (font (size 1.27 1.27)) (hide yes)))
  (property "Value" "VCC" (at 114.681 59.1058 0) (effects (font (size 1.27 1.27))))
  (property "Footprint" "" (at 114.3 63.5 0) (effects (font (size 1.27 1.27)) (hide yes)))
  (property "Datasheet" "" (at 114.3 63.5 0) (effects (font (size 1.27 1.27)) (hide yes)))
  (property "Description" "" (at 114.3 63.5 0) (effects (font (size 1.27 1.27)) (hide yes)))
  (pin "1"))
 (symbol
  (lib_name "R_1")
  (lib_id "AL8806:R_1")
  (at 146.05 76.2 0)
  (unit 1)
  (exclude_from_sim no)
  (in_bom yes)
  (on_board yes)
  (dnp no)
  (fields_autoplaced yes)
  (property "Reference" "R2" (at 148.59 74.9299 0) (effects (font (size 1.27 1.27)) (justify left)))
  (property "Value" "{RSET}" (at 148.59 77.4699 0) (effects (font (size 1.27 1.27)) (justify left)))
  (property "Footprint" "" (at 144.272 76.2 90) (effects (font (size 1.27 1.27)) (hide yes)))
  (property "Datasheet" "~" (at 146.05 76.2 0) (effects (font (size 1.27 1.27)) (hide yes)))
  (property "Description" "" (at 146.05 76.2 0) (effects (font (size 1.27 1.27)) (hide yes)))
  (pin "1")
  (pin "2"))
 (symbol
  (lib_id "AL8806:VCC")
  (at 146.05 63.5 0)
  (unit 1)
  (exclude_from_sim no)
  (in_bom yes)
  (on_board yes)
  (dnp no)
  (property "Reference" "#PWR0109" (at 146.05 67.31 0) (effects (font (size 1.27 1.27)) (hide yes)))
  (property "Value" "VCC" (at 146.431 59.1058 0) (effects (font (size 1.27 1.27))))
  (property "Footprint" "" (at 146.05 63.5 0) (effects (font (size 1.27 1.27)) (hide yes)))
  (property "Datasheet" "" (at 146.05 63.5 0) (effects (font (size 1.27 1.27)) (hide yes)))
  (property "Description" "" (at 146.05 63.5 0) (effects (font (size 1.27 1.27)) (hide yes)))
  (pin "1"))
 (symbol
  (lib_id "AL8806:DIODE")
  (at 127 76.2 90)
  (unit 1)
  (exclude_from_sim no)
  (in_bom yes)
  (on_board yes)
  (dnp no)
  (property "Reference" "D1" (at 129.032 75.0316 90) (effects (font (size 1.27 1.27)) (justify right)))
  (property "Value" "DI_DFLS230" (at 129.032 77.343 90) (effects (font (size 1.27 1.27)) (justify right)))
  (property "Footprint" "" (at 127 76.2 0) (effects (font (size 1.27 1.27)) (hide yes)))
  (property "Datasheet" "~" (at 127 76.2 0) (effects (font (size 1.27 1.27)) (hide yes)))
  (property "Description" "" (at 127 76.2 0) (effects (font (size 1.27 1.27)) (hide yes)))
  (property "Sim.Device" "D" (at 127 76.2 0) (effects (font (size 1.27 1.27)) (justify left) (hide yes)))
  (property "Sim.Pins" "1=A 2=K" (at 0 0 0) (effects (font (size 1.27 1.27)) (hide yes)))
  (property "Sim.Library" "C:\\AE\\AL8806\\_models\\DFLS230.spice.txt" (at 127 76.2 0) (effects (font (size 1.27 1.27)) (hide yes)))
  (property "Sim.Name" "DI_DFLS230" (at 127 76.2 0) (effects (font (size 1.27 1.27)) (hide yes)))
  (pin "1")
  (pin "2"))
 (symbol
  (lib_id "AL8806:VCC")
  (at 127 63.5 0)
  (unit 1)
  (exclude_from_sim no)
  (in_bom yes)
  (on_board yes)
  (dnp no)
  (property "Reference" "#PWR0108" (at 127 67.31 0) (effects (font (size 1.27 1.27)) (hide yes)))
  (property "Value" "VCC" (at 127.381 59.1058 0) (effects (font (size 1.27 1.27))))
  (property "Footprint" "" (at 127 63.5 0) (effects (font (size 1.27 1.27)) (hide yes)))
  (property "Datasheet" "" (at 127 63.5 0) (effects (font (size 1.27 1.27)) (hide yes)))
  (property "Description" "" (at 127 63.5 0) (effects (font (size 1.27 1.27)) (hide yes)))
  (pin "1"))
 (symbol
  (lib_id "AL8806:C")
  (at 165.1 97.79 0)
  (unit 1)
  (exclude_from_sim no)
  (in_bom yes)
  (on_board yes)
  (dnp no)
  (property "Reference" "U4" (at 168.021 96.6216 0) (effects (font (size 1.27 1.27)) (justify left)))
  (property "Value" "C3216C0G1H104K160AA_s" (at 168.021 98.933 0) (effects (font (size 1.27 1.27)) (justify left)))
  (property "Footprint" "" (at 166.0652 101.6 0) (effects (font (size 1.27 1.27)) (hide yes)))
  (property "Datasheet" "~" (at 165.1 97.79 0) (effects (font (size 1.27 1.27)) (hide yes)))
  (property "Description" "" (at 165.1 97.79 0) (effects (font (size 1.27 1.27)) (hide yes)))
  (property "Sim.Device" "SUBCKT" (at 165.1 97.79 0) (effects (font (size 1.27 1.27)) (hide yes)))
  (property "Sim.Pins" "1=n1 2=n2" (at 0 0 0) (effects (font (size 1.27 1.27)) (hide yes)))
  (property "Sim.Library" "C:\\AE\\AL8806\\_models\\C3216C0G1H104K160AA_s.mod" (at 165.1 97.79 0) (effects (font (size 1.27 1.27)) (hide yes)))
  (property "Sim.Name" "C3216C0G1H104K160AA_s" (at 165.1 97.79 0) (effects (font (size 1.27 1.27)) (hide yes)))
  (pin "1")
  (pin "2"))
 (symbol
  (lib_name "DIODE_2_2")
  (lib_id "AL8806:DIODE_2_2")
  (at 190.5 87.63 0)
  (unit 1)
  (exclude_from_sim no)
  (in_bom yes)
  (on_board yes)
  (dnp no)
  (fields_autoplaced yes)
  (property "Reference" "D3" (at 190.5 81.28 0) (effects (font (size 1.27 1.27))))
  (property "Value" "XB-DGRN" (at 190.5 83.82 0) (effects (font (size 1.27 1.27))))
  (property "Footprint" "" (at 190.5 87.63 0) (effects (font (size 1.27 1.27)) (hide yes)))
  (property "Datasheet" "~" (at 190.5 87.63 0) (effects (font (size 1.27 1.27)) (hide yes)))
  (property "Description" "" (at 190.5 87.63 0) (effects (font (size 1.27 1.27)) (hide yes)))
  (property "Sim.Device" "D" (at 190.5 87.63 0) (effects (font (size 1.27 1.27)) (justify left) (hide yes)))
  (property "Sim.Pins" "1=A 2=K" (at 12.7 0 0) (effects (font (size 1.27 1.27)) (hide yes)))
  (property "Sim.Library" "C:\\AE\\AL8806\\_models\\XLamp-XBD-Spice.txt" (at 190.5 87.63 0) (effects (font (size 1.27 1.27)) (hide yes)))
  (property "Sim.Name" "XB-DGRN" (at 190.5 87.63 0) (effects (font (size 1.27 1.27)) (hide yes)))
  (pin "1")
  (pin "2"))
 (symbol
  (lib_name "DIODE_2_2")
  (lib_id "AL8806:DIODE_2_2")
  (at 228.6 87.63 0)
  (unit 1)
  (exclude_from_sim no)
  (in_bom yes)
  (on_board yes)
  (dnp no)
  (fields_autoplaced yes)
  (property "Reference" "D6" (at 228.6 81.28 0) (effects (font (size 1.27 1.27))))
  (property "Value" "XB-DGRN" (at 228.6 83.82 0) (effects (font (size 1.27 1.27))))
  (property "Footprint" "" (at 228.6 87.63 0) (effects (font (size 1.27 1.27)) (hide yes)))
  (property "Datasheet" "~" (at 228.6 87.63 0) (effects (font (size 1.27 1.27)) (hide yes)))
  (property "Description" "" (at 228.6 87.63 0) (effects (font (size 1.27 1.27)) (hide yes)))
  (property "Sim.Device" "D" (at 228.6 87.63 0) (effects (font (size 1.27 1.27)) (justify left) (hide yes)))
  (property "Sim.Pins" "1=A 2=K" (at 50.8 0 0) (effects (font (size 1.27 1.27)) (hide yes)))
  (property "Sim.Library" "C:\\AE\\AL8806\\_models\\XLamp-XBD-Spice.txt" (at 228.6 87.63 0) (effects (font (size 1.27 1.27)) (hide yes)))
  (property "Sim.Name" "XB-DGRN" (at 228.6 87.63 0) (effects (font (size 1.27 1.27)) (hide yes)))
  (pin "1")
  (pin "2"))
 (symbol
  (lib_id "AL8806:VPULSE")
  (at 50.8 101.6 0)
  (unit 1)
  (exclude_from_sim no)
  (in_bom yes)
  (on_board yes)
  (dnp no)
  (fields_autoplaced yes)
  (property "Reference" "V1" (at 54.61 98.9301 0) (effects (font (size 1.27 1.27)) (justify left)))
  (property "Value" "VPULSE" (at 54.61 101.4701 0) (effects (font (size 1.27 1.27)) (justify left)))
  (property "Footprint" "" (at 50.8 101.6 0) (effects (font (size 1.27 1.27)) (hide yes)))
  (property "Datasheet" "~" (at 50.8 101.6 0) (effects (font (size 1.27 1.27)) (hide yes)))
  (property "Description" "" (at 50.8 101.6 0) (effects (font (size 1.27 1.27)) (hide yes)))
  (property "Sim.Device" "V" (at 50.8 101.6 0) (effects (font (size 1.27 1.27)) (justify left) (hide yes)))
  (property "Sim.Type" "PULSE" (at 0 0 0) (effects (font (size 1.27 1.27)) (hide yes)))
  (property "Sim.Params" "PULSE(0 {VPUL} {DELAY} {TR} {TF} {DUTY} {CYCLE})" (at 54.61 104.0101 0) (effects (font (size 1.27 1.27)) (justify left)))
  (property "Sim.Pins" "1=+ 2=-" (at 0 0 0) (effects (font (size 1.27 1.27)) (hide yes)))
  (pin "1")
  (pin "2"))
 (symbol
  (lib_id "AL8806:AL8806")
  (at 101.6 88.9 0)
  (unit 1)
  (exclude_from_sim no)
  (in_bom yes)
  (on_board yes)
  (dnp no)
  (fields_autoplaced yes)
  (property "Reference" "U2" (at 101.6 77.47 0) (effects (font (size 1.27 1.27))))
  (property "Value" "AL8806" (at 101.6 80.01 0) (effects (font (size 1.27 1.27))))
  (property "Footprint" "" (at 95.25 109.22 0) (effects (font (size 1.27 1.27)) (justify left bottom)))
  (property "Datasheet" "http://www.diodes.com/catalog/Medium_Voltage_DC-DC_LED_Drivers_69/AL8806_8425" (at 101.6 88.9 0) (effects (font (size 1.27 1.27)) (hide yes)))
  (property "Description" "" (at 101.6 88.9 0) (effects (font (size 1.27 1.27)) (hide yes)))
  (property "Sim.Device" "SUBCKT" (at 101.6 88.9 0) (effects (font (size 1.27 1.27)) (hide yes)))
  (property "Sim.Pins" "1=1 2=2 3=3 4=4 5=5 6=6 7=7 8=8" (at 0 0 0) (effects (font (size 1.27 1.27)) (hide yes)))
  (property "Sim.Library" "C:\\AE\\AL8806\\_models\\AL8806.spice.txt" (at 101.6 88.9 0) (effects (font (size 1.27 1.27)) (hide yes)))
  (property "Sim.Name" "AL8806" (at 101.6 88.9 0) (effects (font (size 1.27 1.27)) (hide yes)))
  (pin "1")
  (pin "2")
  (pin "3")
  (pin "4")
  (pin "5")
  (pin "6")
  (pin "7")
  (pin "8"))
 (symbol
  (lib_name "DIODE_2_2")
  (lib_id "AL8806:DIODE_2_2")
  (at 177.8 87.63 0)
  (unit 1)
  (exclude_from_sim no)
  (in_bom yes)
  (on_board yes)
  (dnp no)
  (fields_autoplaced yes)
  (property "Reference" "D2" (at 177.8 81.28 0) (effects (font (size 1.27 1.27))))
  (property "Value" "XB-DGRN" (at 177.8 83.82 0) (effects (font (size 1.27 1.27))))
  (property "Footprint" "" (at 177.8 87.63 0) (effects (font (size 1.27 1.27)) (hide yes)))
  (property "Datasheet" "~" (at 177.8 87.63 0) (effects (font (size 1.27 1.27)) (hide yes)))
  (property "Description" "" (at 177.8 87.63 0) (effects (font (size 1.27 1.27)) (hide yes)))
  (property "Sim.Device" "D" (at 177.8 87.63 0) (effects (font (size 1.27 1.27)) (justify left) (hide yes)))
  (property "Sim.Pins" "1=A 2=K" (at 0 0 0) (effects (font (size 1.27 1.27)) (hide yes)))
  (property "Sim.Library" "C:\\AE\\AL8806\\_models\\XLamp-XBD-Spice.txt" (at 177.8 87.63 0) (effects (font (size 1.27 1.27)) (hide yes)))
  (property "Sim.Name" "XB-DGRN" (at 177.8 87.63 0) (effects (font (size 1.27 1.27)) (hide yes)))
  (pin "1")
  (pin "2"))
 (symbol
  (lib_name "DIODE_2_2")
  (lib_id "AL8806:DIODE_2_2")
  (at 203.2 87.63 0)
  (unit 1)
  (exclude_from_sim no)
  (in_bom yes)
  (on_board yes)
  (dnp no)
  (fields_autoplaced yes)
  (property "Reference" "D4" (at 203.2 81.28 0) (effects (font (size 1.27 1.27))))
  (property "Value" "XB-DGRN" (at 203.2 83.82 0) (effects (font (size 1.27 1.27))))
  (property "Footprint" "" (at 203.2 87.63 0) (effects (font (size 1.27 1.27)) (hide yes)))
  (property "Datasheet" "~" (at 203.2 87.63 0) (effects (font (size 1.27 1.27)) (hide yes)))
  (property "Description" "" (at 203.2 87.63 0) (effects (font (size 1.27 1.27)) (hide yes)))
  (property "Sim.Device" "D" (at 203.2 87.63 0) (effects (font (size 1.27 1.27)) (justify left) (hide yes)))
  (property "Sim.Pins" "1=A 2=K" (at 25.4 0 0) (effects (font (size 1.27 1.27)) (hide yes)))
  (property "Sim.Library" "C:\\AE\\AL8806\\_models\\XLamp-XBD-Spice.txt" (at 203.2 87.63 0) (effects (font (size 1.27 1.27)) (hide yes)))
  (property "Sim.Name" "XB-DGRN" (at 203.2 87.63 0) (effects (font (size 1.27 1.27)) (hide yes)))
  (pin "1")
  (pin "2"))
 (symbol
  (lib_name "L_1")
  (lib_id "AL8806:L_1")
  (at 127 101.6 0)
  (mirror y)
  (unit 1)
  (exclude_from_sim no)
  (in_bom yes)
  (on_board yes)
  (dnp no)
  (fields_autoplaced yes)
  (property "Reference" "U3" (at 128.27 100.3299 0) (effects (font (size 1.27 1.27)) (justify right)))
  (property "Value" "PD_7345_744777115_15u" (at 128.27 102.8699 0) (effects (font (size 1.27 1.27)) (justify right)))
  (property "Footprint" "" (at 127 101.6 0) (effects (font (size 1.27 1.27)) (hide yes)))
  (property "Datasheet" "~" (at 127 101.6 0) (effects (font (size 1.27 1.27)) (hide yes)))
  (property "Description" "" (at 127 101.6 0) (effects (font (size 1.27 1.27)) (hide yes)))
  (property "Sim.Device" "SUBCKT" (at 127 101.6 0) (effects (font (size 1.27 1.27)) (hide yes)))
  (property "Sim.Pins" "1=1 2=2" (at 0 0 0) (effects (font (size 1.27 1.27)) (hide yes)))
  (property "Sim.Library" "C:\\AE\\AL8806\\_models\\PD_7345_744777115_15u.lib" (at 127 101.6 0) (effects (font (size 1.27 1.27)) (hide yes)))
  (property "Sim.Name" "PD_7345_744777115_15u" (at 127 101.6 0) (effects (font (size 1.27 1.27)) (hide yes)))
  (pin "1")
  (pin "2"))
 (symbol
  (lib_id "AL8806:VDC")
  (at 127 177.8 0)
  (unit 1)
  (exclude_from_sim no)
  (in_bom yes)
  (on_board yes)
  (dnp no)
  (fields_autoplaced yes)
  (property "Reference" "V2" (at 130.81 175.0701 0) (effects (font (size 1.27 1.27)) (justify left)))
  (property "Value" "{VSOURCE}" (at 130.81 177.6101 0) (effects (font (size 1.27 1.27)) (justify left)))
  (property "Footprint" "" (at 127 177.8 0) (effects (font (size 1.27 1.27)) (hide yes)))
  (property "Datasheet" "~" (at 127 177.8 0) (effects (font (size 1.27 1.27)) (hide yes)))
  (property "Description" "" (at 127 177.8 0) (effects (font (size 1.27 1.27)) (hide yes)))
  (property "Sim.Device" "SPICE" (at 127 177.8 0) (effects (font (size 1.27 1.27)) (justify left) (hide yes)))
  (property "Sim.Params" "type=\"V\" model=\"{VSOURCE}\" lib=\"\"" (at 0 0 0) (effects (font (size 1.27 1.27)) (hide yes)))
  (property "Sim.Pins" "1=1 2=2" (at 0 0 0) (effects (font (size 1.27 1.27)) (hide yes)))
  (pin "1")
  (pin "2"))
 (symbol
  (lib_name "DIODE_2_2")
  (lib_id "AL8806:DIODE_2_2")
  (at 241.3 87.63 0)
  (unit 1)
  (exclude_from_sim no)
  (in_bom yes)
  (on_board yes)
  (dnp no)
  (fields_autoplaced yes)
  (property "Reference" "D7" (at 241.3 81.28 0) (effects (font (size 1.27 1.27))))
  (property "Value" "XB-DGRN" (at 241.3 83.82 0) (effects (font (size 1.27 1.27))))
  (property "Footprint" "" (at 241.3 87.63 0) (effects (font (size 1.27 1.27)) (hide yes)))
  (property "Datasheet" "~" (at 241.3 87.63 0) (effects (font (size 1.27 1.27)) (hide yes)))
  (property "Description" "" (at 241.3 87.63 0) (effects (font (size 1.27 1.27)) (hide yes)))
  (property "Sim.Device" "D" (at 241.3 87.63 0) (effects (font (size 1.27 1.27)) (justify left) (hide yes)))
  (property "Sim.Pins" "1=A 2=K" (at 63.5 0 0) (effects (font (size 1.27 1.27)) (hide yes)))
  (property "Sim.Library" "C:\\AE\\AL8806\\_models\\XLamp-XBD-Spice.txt" (at 241.3 87.63 0) (effects (font (size 1.27 1.27)) (hide yes)))
  (property "Sim.Name" "XB-DGRN" (at 241.3 87.63 0) (effects (font (size 1.27 1.27)) (hide yes)))
  (pin "1")
  (pin "2"))
 (symbol
  (lib_name "R_2")
  (lib_id "AL8806:R_2")
  (at 76.2 85.09 90)
  (unit 1)
  (exclude_from_sim no)
  (in_bom yes)
  (on_board yes)
  (dnp no)
  (fields_autoplaced yes)
  (property "Reference" "R1" (at 76.2 78.74 90) (effects (font (size 1.27 1.27))))
  (property "Value" "{RCTRL}" (at 76.2 81.28 90) (effects (font (size 1.27 1.27))))
  (property "Footprint" "" (at 76.2 86.868 90) (effects (font (size 1.27 1.27)) (hide yes)))
  (property "Datasheet" "~" (at 76.2 85.09 0) (effects (font (size 1.27 1.27)) (hide yes)))
  (property "Description" "" (at 76.2 85.09 0) (effects (font (size 1.27 1.27)) (hide yes)))
  (pin "1")
  (pin "2"))
 (symbol
  (lib_name "DIODE_2_2")
  (lib_id "AL8806:DIODE_2_2")
  (at 215.9 87.63 0)
  (unit 1)
  (exclude_from_sim no)
  (in_bom yes)
  (on_board yes)
  (dnp no)
  (fields_autoplaced yes)
  (property "Reference" "D5" (at 215.9 81.28 0) (effects (font (size 1.27 1.27))))
  (property "Value" "XB-DGRN" (at 215.9 83.82 0) (effects (font (size 1.27 1.27))))
  (property "Footprint" "" (at 215.9 87.63 0) (effects (font (size 1.27 1.27)) (hide yes)))
  (property "Datasheet" "~" (at 215.9 87.63 0) (effects (font (size 1.27 1.27)) (hide yes)))
  (property "Description" "" (at 215.9 87.63 0) (effects (font (size 1.27 1.27)) (hide yes)))
  (property "Sim.Device" "D" (at 215.9 87.63 0) (effects (font (size 1.27 1.27)) (justify left) (hide yes)))
  (property "Sim.Pins" "1=A 2=K" (at 38.1 0 0) (effects (font (size 1.27 1.27)) (hide yes)))
  (property "Sim.Library" "C:\\AE\\AL8806\\_models\\XLamp-XBD-Spice.txt" (at 215.9 87.63 0) (effects (font (size 1.27 1.27)) (hide yes)))
  (property "Sim.Name" "XB-DGRN" (at 215.9 87.63 0) (effects (font (size 1.27 1.27)) (hide yes)))
  (pin "1")
  (pin "2"))
 (sheet_instances
  (path ""
   (page "1"))))
